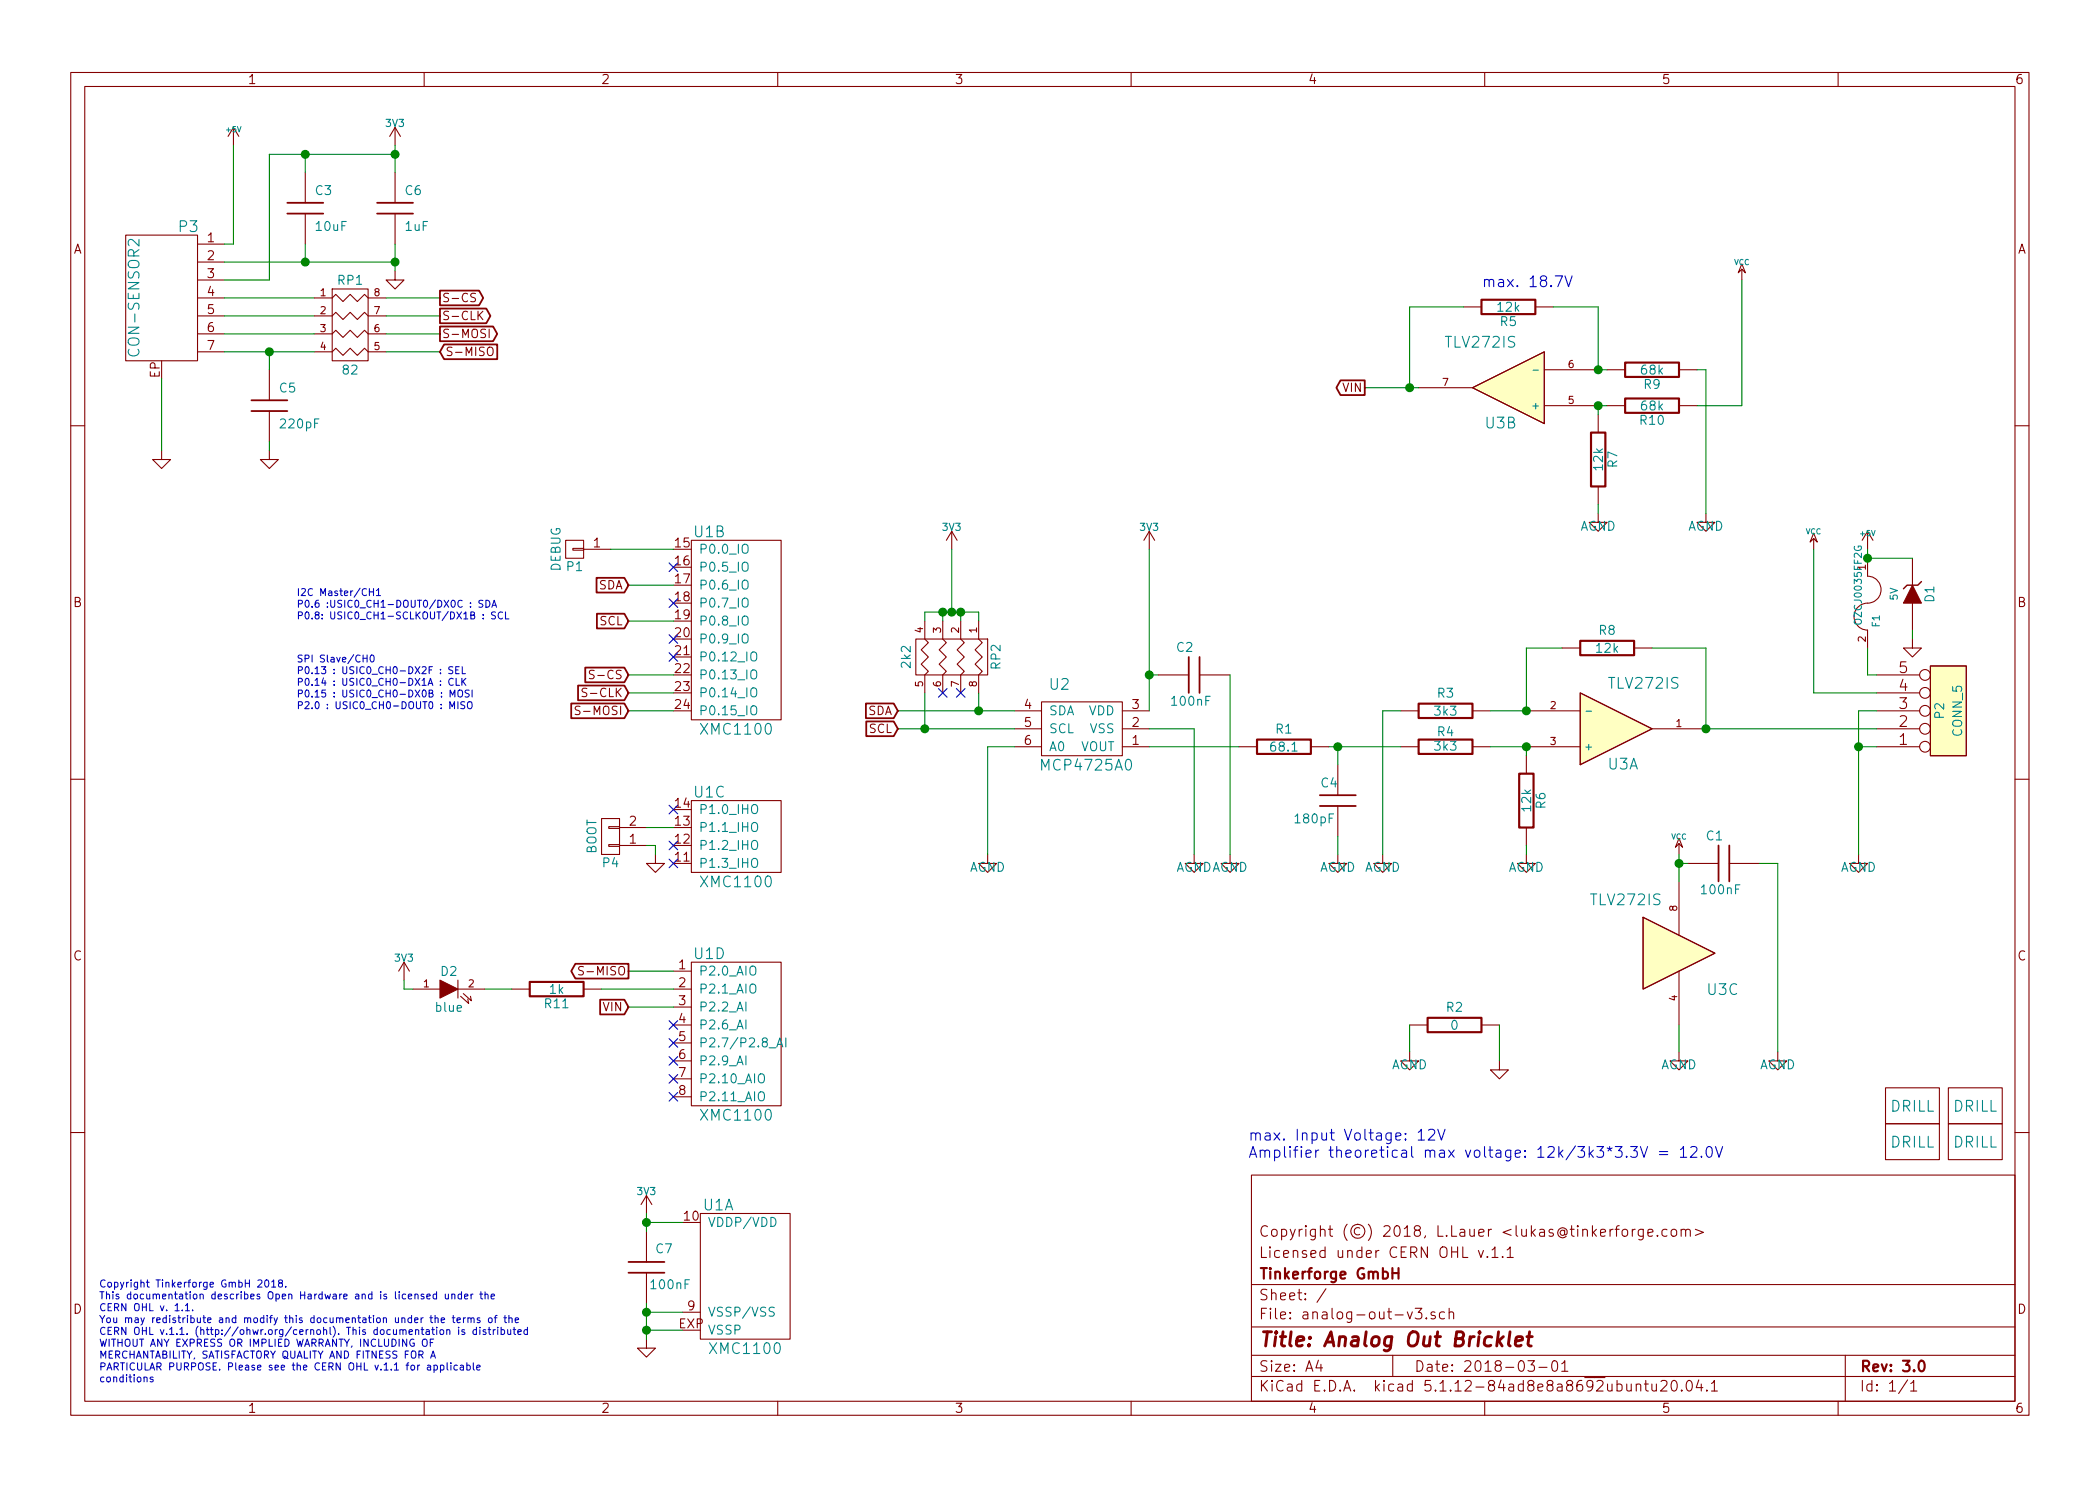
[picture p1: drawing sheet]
EESchema Schematic File Version 4
EELAYER 30 0
EELAYER END
$Descr A4 11693 8268
encoding utf-8
Sheet 1 1
Title "Analog Out Bricklet"
Date "2018-03-01"
Rev "3.0"
Comp "Tinkerforge GmbH"
Comment1 "Licensed under CERN OHL v.1.1"
Comment2 "Copyright (©) 2018, L.Lauer <lukas@tinkerforge.com>"
Comment3 ""
Comment4 ""
$EndDescr
$Comp
L tinkerforge:R R7
U 1 1
P 8900 2550
F 0 "R7" V 8980 2550 50  0000 C CNN
F 1 "12k" V 8900 2550 50  0000 C CNN
F 2 "kicad-libraries:R0603F" H 8900 2550 60  0001 C CNN
F 3 "" H 8900 2550 60  0001 C CNN
	1    8900 2550
	1    0    0    -1  
$EndComp
$Comp
L tinkerforge:R R10
U 1 1
P 9200 2250
F 0 "R10" V 9280 2250 50  0000 C CNN
F 1 "68k" V 9200 2250 50  0000 C CNN
F 2 "kicad-libraries:R0603F" H 9200 2250 60  0001 C CNN
F 3 "" H 9200 2250 60  0001 C CNN
	1    9200 2250
	0    1    1    0   
$EndComp
$Comp
L tinkerforge:C C2
U 1 1
P 6650 3750
F 0 "C2" V 6800 3750 50  0000 L CNN
F 1 "100nF" V 6500 3650 50  0000 L CNN
F 2 "kicad-libraries:C0603F" H 6650 3750 60  0001 C CNN
F 3 "" H 6650 3750 60  0001 C CNN
	1    6650 3750
	0    -1   -1   0   
$EndComp
Text GLabel 5000 3950 0    47   Input ~ 0
SDA
Text GLabel 5000 4050 0    47   Input ~ 0
SCL
$Comp
L tinkerforge:MCP4725 U2
U 1 1
P 6050 4050
F 0 "U2" H 5900 4300 60  0000 C CNN
F 1 "MCP4725A0" H 6050 3850 60  0000 C CNN
F 2 "kicad-libraries:SOT23-6" H 6050 4050 60  0001 C CNN
F 3 "" H 6050 4050 60  0001 C CNN
	1    6050 4050
	1    0    0    -1  
$EndComp
$Comp
L tinkerforge:+5V #PWR01
U 1 1
P 1300 800
F 0 "#PWR01" H 1300 890 20  0001 C CNN
F 1 "+5V" H 1300 890 30  0000 C CNN
F 2 "" H 1300 800 60  0001 C CNN
F 3 "" H 1300 800 60  0001 C CNN
	1    1300 800 
	1    0    0    -1  
$EndComp
$Comp
L tinkerforge:VCC #PWR02
U 1 1
P 10100 3050
F 0 "#PWR02" H 10100 3150 30  0001 C CNN
F 1 "VCC" H 10100 3150 30  0000 C CNN
F 2 "" H 10100 3050 60  0001 C CNN
F 3 "" H 10100 3050 60  0001 C CNN
	1    10100 3050
	-1   0    0    -1  
$EndComp
Text Notes 550  7700 0    40   ~ 0
Copyright Tinkerforge GmbH 2018.\nThis documentation describes Open Hardware and is licensed under the\nCERN OHL v. 1.1.\nYou may redistribute and modify this documentation under the terms of the\nCERN OHL v.1.1. (http://ohwr.org/cernohl). This documentation is distributed\nWITHOUT ANY EXPRESS OR IMPLIED WARRANTY, INCLUDING OF\nMERCHANTABILITY, SATISFACTORY QUALITY AND FITNESS FOR A\nPARTICULAR PURPOSE. Please see the CERN OHL v.1.1 for applicable\nconditions\n
$Comp
L tinkerforge:DRILL U4
U 1 1
P 10650 6150
F 0 "U4" H 10700 6200 60  0001 C CNN
F 1 "DRILL" H 10650 6150 60  0000 C CNN
F 2 "kicad-libraries:DRILL_NP" H 10650 6150 60  0001 C CNN
F 3 "" H 10650 6150 60  0001 C CNN
	1    10650 6150
	1    0    0    -1  
$EndComp
$Comp
L tinkerforge:DRILL U5
U 1 1
P 10650 6350
F 0 "U5" H 10700 6400 60  0001 C CNN
F 1 "DRILL" H 10650 6350 60  0000 C CNN
F 2 "kicad-libraries:DRILL_NP" H 10650 6350 60  0001 C CNN
F 3 "" H 10650 6350 60  0001 C CNN
	1    10650 6350
	1    0    0    -1  
$EndComp
$Comp
L tinkerforge:DRILL U7
U 1 1
P 11000 6350
F 0 "U7" H 11050 6400 60  0001 C CNN
F 1 "DRILL" H 11000 6350 60  0000 C CNN
F 2 "kicad-libraries:DRILL_NP" H 11000 6350 60  0001 C CNN
F 3 "" H 11000 6350 60  0001 C CNN
	1    11000 6350
	1    0    0    -1  
$EndComp
$Comp
L tinkerforge:DRILL U6
U 1 1
P 11000 6150
F 0 "U6" H 11050 6200 60  0001 C CNN
F 1 "DRILL" H 11000 6150 60  0000 C CNN
F 2 "kicad-libraries:DRILL_NP" H 11000 6150 60  0001 C CNN
F 3 "" H 11000 6150 60  0001 C CNN
	1    11000 6150
	1    0    0    -1  
$EndComp
Text GLabel 3500 3250 0    47   Input ~ 0
SDA
$Comp
L tinkerforge:VCC #PWR03
U 1 1
P 9350 4750
F 0 "#PWR03" H 9350 4850 30  0001 C CNN
F 1 "VCC" H 9350 4850 30  0000 C CNN
F 2 "" H 9350 4750 60  0001 C CNN
F 3 "" H 9350 4750 60  0001 C CNN
	1    9350 4750
	1    0    0    -1  
$EndComp
$Comp
L tinkerforge:GND #PWR04
U 1 1
P 900 2500
F 0 "#PWR04" H 900 2500 30  0001 C CNN
F 1 "GND" H 900 2430 30  0001 C CNN
F 2 "" H 900 2500 60  0001 C CNN
F 3 "" H 900 2500 60  0001 C CNN
	1    900  2500
	1    0    0    -1  
$EndComp
$Comp
L tinkerforge:3V3 #PWR05
U 1 1
P 2200 800
F 0 "#PWR05" H 2200 900 40  0001 C CNN
F 1 "3V3" H 2200 925 40  0000 C CNN
F 2 "" H 2200 800 60  0000 C CNN
F 3 "" H 2200 800 60  0000 C CNN
	1    2200 800 
	1    0    0    -1  
$EndComp
$Comp
L tinkerforge:3V3 #PWR06
U 1 1
P 6400 3050
F 0 "#PWR06" H 6400 3150 40  0001 C CNN
F 1 "3V3" H 6400 3175 40  0000 C CNN
F 2 "" H 6400 3050 60  0000 C CNN
F 3 "" H 6400 3050 60  0000 C CNN
	1    6400 3050
	1    0    0    -1  
$EndComp
$Comp
L tinkerforge:LM358 U3
U 1 1
P 9000 4050
F 0 "U3" H 8950 4250 60  0000 L CNN
F 1 "TLV272IS" H 8950 3800 60  0000 L CNN
F 2 "kicad-libraries:SOIC8" H 9000 4050 60  0001 C CNN
F 3 "" H 9000 4050 60  0000 C CNN
	1    9000 4050
	1    0    0    1   
$EndComp
$Comp
L tinkerforge:LM358 U3
U 2 1
P 8400 2150
F 0 "U3" H 8350 2350 60  0000 L CNN
F 1 "TLV272IS" H 8350 1900 60  0000 L CNN
F 2 "kicad-libraries:SOIC8" H 8400 2150 60  0001 C CNN
F 3 "" H 8400 2150 60  0000 C CNN
	2    8400 2150
	-1   0    0    1   
$EndComp
$Comp
L tinkerforge:R R4
U 1 1
P 8050 4150
F 0 "R4" V 8130 4150 50  0000 C CNN
F 1 "3k3" V 8050 4150 50  0000 C CNN
F 2 "kicad-libraries:R0603F" H 8050 4150 60  0001 C CNN
F 3 "" H 8050 4150 60  0001 C CNN
	1    8050 4150
	0    -1   -1   0   
$EndComp
$Comp
L tinkerforge:R R6
U 1 1
P 8500 4450
F 0 "R6" V 8580 4450 50  0000 C CNN
F 1 "12k" V 8500 4450 50  0000 C CNN
F 2 "kicad-libraries:R0603F" H 8500 4450 60  0001 C CNN
F 3 "" H 8500 4450 60  0001 C CNN
	1    8500 4450
	1    0    0    -1  
$EndComp
$Comp
L tinkerforge:R R3
U 1 1
P 8050 3950
F 0 "R3" V 7950 3950 50  0000 C CNN
F 1 "3k3" V 8050 3950 50  0000 C CNN
F 2 "kicad-libraries:R0603F" H 8050 3950 60  0001 C CNN
F 3 "" H 8050 3950 60  0001 C CNN
	1    8050 3950
	0    1    1    0   
$EndComp
$Comp
L tinkerforge:R R8
U 1 1
P 8950 3600
F 0 "R8" V 8850 3600 50  0000 C CNN
F 1 "12k" V 8950 3600 50  0000 C CNN
F 2 "kicad-libraries:R0603F" H 8950 3600 60  0001 C CNN
F 3 "" H 8950 3600 60  0001 C CNN
	1    8950 3600
	0    1    1    0   
$EndComp
$Comp
L tinkerforge:R R1
U 1 1
P 7150 4150
F 0 "R1" V 7050 4150 50  0000 C CNN
F 1 "68.1" V 7150 4150 50  0000 C CNN
F 2 "kicad-libraries:R0603F" H 7150 4150 60  0001 C CNN
F 3 "" H 7150 4150 60  0001 C CNN
	1    7150 4150
	0    1    1    0   
$EndComp
$Comp
L tinkerforge:C C4
U 1 1
P 7450 4450
F 0 "C4" H 7350 4550 50  0000 L CNN
F 1 "180pF" H 7200 4350 50  0000 L CNN
F 2 "kicad-libraries:C0603F" H 7450 4450 60  0001 C CNN
F 3 "" H 7450 4450 60  0001 C CNN
	1    7450 4450
	1    0    0    -1  
$EndComp
$Comp
L tinkerforge:AGND #PWR07
U 1 1
P 9350 5850
F 0 "#PWR07" H 9350 5850 40  0001 C CNN
F 1 "AGND" H 9350 5780 50  0000 C CNN
F 2 "" H 9350 5850 60  0000 C CNN
F 3 "" H 9350 5850 60  0000 C CNN
	1    9350 5850
	1    0    0    -1  
$EndComp
$Comp
L tinkerforge:AGND #PWR08
U 1 1
P 9900 5850
F 0 "#PWR08" H 9900 5850 40  0001 C CNN
F 1 "AGND" H 9900 5780 50  0000 C CNN
F 2 "" H 9900 5850 60  0000 C CNN
F 3 "" H 9900 5850 60  0000 C CNN
	1    9900 5850
	1    0    0    -1  
$EndComp
$Comp
L tinkerforge:+5V #PWR09
U 1 1
P 10400 3050
F 0 "#PWR09" H 10400 3140 20  0001 C CNN
F 1 "+5V" H 10400 3140 30  0000 C CNN
F 2 "" H 10400 3050 60  0001 C CNN
F 3 "" H 10400 3050 60  0001 C CNN
	1    10400 3050
	1    0    0    -1  
$EndComp
$Comp
L tinkerforge:AGND #PWR010
U 1 1
P 10350 4750
F 0 "#PWR010" H 10350 4750 40  0001 C CNN
F 1 "AGND" H 10350 4680 50  0000 C CNN
F 2 "" H 10350 4750 60  0000 C CNN
F 3 "" H 10350 4750 60  0000 C CNN
	1    10350 4750
	1    0    0    -1  
$EndComp
$Comp
L tinkerforge:AGND #PWR011
U 1 1
P 8500 4750
F 0 "#PWR011" H 8500 4750 40  0001 C CNN
F 1 "AGND" H 8500 4680 50  0000 C CNN
F 2 "" H 8500 4750 60  0000 C CNN
F 3 "" H 8500 4750 60  0000 C CNN
	1    8500 4750
	1    0    0    -1  
$EndComp
$Comp
L tinkerforge:AGND #PWR012
U 1 1
P 7450 4750
F 0 "#PWR012" H 7450 4750 40  0001 C CNN
F 1 "AGND" H 7450 4680 50  0000 C CNN
F 2 "" H 7450 4750 60  0000 C CNN
F 3 "" H 7450 4750 60  0000 C CNN
	1    7450 4750
	1    0    0    -1  
$EndComp
$Comp
L tinkerforge:AGND #PWR013
U 1 1
P 6650 4750
F 0 "#PWR013" H 6650 4750 40  0001 C CNN
F 1 "AGND" H 6650 4680 50  0000 C CNN
F 2 "" H 6650 4750 60  0000 C CNN
F 3 "" H 6650 4750 60  0000 C CNN
	1    6650 4750
	1    0    0    -1  
$EndComp
$Comp
L tinkerforge:AGND #PWR014
U 1 1
P 7850 5850
F 0 "#PWR014" H 7850 5850 40  0001 C CNN
F 1 "AGND" H 7850 5780 50  0000 C CNN
F 2 "" H 7850 5850 60  0000 C CNN
F 3 "" H 7850 5850 60  0000 C CNN
	1    7850 5850
	1    0    0    -1  
$EndComp
$Comp
L tinkerforge:GND #PWR015
U 1 1
P 8350 5900
F 0 "#PWR015" H 8350 5900 30  0001 C CNN
F 1 "GND" H 8350 5830 30  0001 C CNN
F 2 "" H 8350 5900 60  0001 C CNN
F 3 "" H 8350 5900 60  0001 C CNN
	1    8350 5900
	1    0    0    -1  
$EndComp
$Comp
L tinkerforge:R R2
U 1 1
P 8100 5700
F 0 "R2" V 8000 5700 50  0000 C CNN
F 1 "0" V 8100 5700 50  0000 C CNN
F 2 "kicad-libraries:R0603F" H 8100 5700 60  0001 C CNN
F 3 "" H 8100 5700 60  0001 C CNN
	1    8100 5700
	0    1    1    0   
$EndComp
$Comp
L tinkerforge:C C1
U 1 1
P 9600 4800
F 0 "C1" V 9750 4800 50  0000 L CNN
F 1 "100nF" V 9450 4700 50  0000 L CNN
F 2 "kicad-libraries:C0603F" H 9600 4800 60  0001 C CNN
F 3 "" H 9600 4800 60  0001 C CNN
	1    9600 4800
	0    -1   -1   0   
$EndComp
$Comp
L tinkerforge:VCC #PWR016
U 1 1
P 9700 1550
F 0 "#PWR016" H 9700 1650 30  0001 C CNN
F 1 "VCC" H 9700 1650 30  0000 C CNN
F 2 "" H 9700 1550 60  0001 C CNN
F 3 "" H 9700 1550 60  0001 C CNN
	1    9700 1550
	1    0    0    -1  
$EndComp
Text Notes 6950 6450 0    60   ~ 0
max. Input Voltage: 12V\nAmplifier theoretical max voltage: 12k/3k3*3.3V = 12.0V
Text Notes 8250 1600 0    60   ~ 0
max. 18.7V
Wire Wire Line
	5000 4050 5150 4050
Wire Wire Line
	5000 3950 5450 3950
Wire Wire Line
	8300 4150 8500 4150
Wire Wire Line
	8500 4150 8500 4200
Wire Wire Line
	8500 4750 8500 4700
Wire Wire Line
	8300 3950 8500 3950
Wire Wire Line
	8500 3950 8500 3600
Wire Wire Line
	8500 3600 8700 3600
Wire Wire Line
	9200 3600 9500 3600
Wire Wire Line
	9500 3600 9500 4050
Connection ~ 8500 4150
Connection ~ 8500 3950
Connection ~ 9500 4050
Wire Wire Line
	8350 5700 8350 5900
Wire Wire Line
	7850 5850 7850 5700
Wire Wire Line
	9350 4900 9350 4800
Wire Wire Line
	9400 4800 9350 4800
Connection ~ 9350 4800
Wire Wire Line
	9800 4800 9900 4800
Wire Wire Line
	9900 4800 9900 5850
Wire Wire Line
	9350 5700 9350 5850
Wire Wire Line
	9500 4050 10450 4050
Wire Wire Line
	7800 3950 7700 3950
Wire Wire Line
	7700 3950 7700 4750
$Comp
L tinkerforge:AGND #PWR017
U 1 1
P 7700 4750
F 0 "#PWR017" H 7700 4750 40  0001 C CNN
F 1 "AGND" H 7700 4680 50  0000 C CNN
F 2 "" H 7700 4750 60  0000 C CNN
F 3 "" H 7700 4750 60  0000 C CNN
	1    7700 4750
	1    0    0    -1  
$EndComp
$Comp
L tinkerforge:CONN_5 P2
U 1 1
P 10850 3950
F 0 "P2" V 10800 3950 50  0000 C CNN
F 1 "CONN_5" V 10900 3950 50  0000 C CNN
F 2 "kicad-libraries:AKL_5_5" H 10850 3950 60  0001 C CNN
F 3 "" H 10850 3950 60  0000 C CNN
	1    10850 3950
	1    0    0    1   
$EndComp
Wire Wire Line
	10100 3850 10450 3850
Wire Wire Line
	10400 3600 10400 3750
Wire Wire Line
	10400 3750 10450 3750
Wire Wire Line
	10450 4150 10350 4150
Wire Wire Line
	10350 3950 10350 4150
Wire Wire Line
	10450 3950 10350 3950
Connection ~ 10350 4150
Wire Wire Line
	10400 3100 10400 3050
$Comp
L tinkerforge:FUSE F1
U 1 1
P 10400 3350
F 0 "F1" H 10500 3400 40  0000 C CNN
F 1 "OZCJ0035FF2G" H 10300 3300 40  0000 C CNN
F 2 "kicad-libraries:F1206" H 10400 3350 60  0001 C CNN
F 3 "" H 10400 3350 60  0000 C CNN
	1    10400 3350
	0    1    1    0   
$EndComp
$Comp
L tinkerforge:ZENER D1
U 1 1
P 10650 3300
F 0 "D1" H 10650 3400 50  0000 C CNN
F 1 "5V" H 10650 3200 40  0000 C CNN
F 2 "kicad-libraries:MiniMelf" H 10650 3300 60  0001 C CNN
F 3 "" H 10650 3300 60  0000 C CNN
	1    10650 3300
	0    1    1    0   
$EndComp
Wire Wire Line
	10650 3550 10650 3500
Wire Wire Line
	10400 3100 10650 3100
Connection ~ 10400 3100
$Comp
L tinkerforge:GND #PWR018
U 1 1
P 10650 3550
F 0 "#PWR018" H 10650 3550 30  0001 C CNN
F 1 "GND" H 10650 3480 30  0001 C CNN
F 2 "" H 10650 3550 60  0001 C CNN
F 3 "" H 10650 3550 60  0001 C CNN
	1    10650 3550
	1    0    0    -1  
$EndComp
$Comp
L tinkerforge:AGND #PWR019
U 1 1
P 8900 2850
F 0 "#PWR019" H 8900 2850 40  0001 C CNN
F 1 "AGND" H 8900 2780 50  0000 C CNN
F 2 "" H 8900 2850 60  0000 C CNN
F 3 "" H 8900 2850 60  0000 C CNN
	1    8900 2850
	1    0    0    -1  
$EndComp
$Comp
L tinkerforge:R R9
U 1 1
P 9200 2050
F 0 "R9" V 9280 2050 50  0000 C CNN
F 1 "68k" V 9200 2050 50  0000 C CNN
F 2 "kicad-libraries:R0603F" H 9200 2050 60  0001 C CNN
F 3 "" H 9200 2050 60  0001 C CNN
	1    9200 2050
	0    1    1    0   
$EndComp
$Comp
L tinkerforge:R R5
U 1 1
P 8400 1700
F 0 "R5" V 8480 1700 50  0000 C CNN
F 1 "12k" V 8400 1700 50  0000 C CNN
F 2 "kicad-libraries:R0603F" H 8400 1700 60  0001 C CNN
F 3 "" H 8400 1700 60  0001 C CNN
	1    8400 1700
	0    1    1    0   
$EndComp
Wire Wire Line
	8650 1700 8900 1700
Wire Wire Line
	8900 1700 8900 2050
Wire Wire Line
	7850 1700 8150 1700
Wire Wire Line
	8900 2050 8950 2050
Wire Wire Line
	8900 2250 8950 2250
Wire Wire Line
	8900 2250 8900 2300
Wire Wire Line
	8900 2850 8900 2800
Connection ~ 8900 2250
Connection ~ 8900 2050
$Comp
L tinkerforge:AGND #PWR020
U 1 1
P 9500 2850
F 0 "#PWR020" H 9500 2850 40  0001 C CNN
F 1 "AGND" H 9500 2780 50  0000 C CNN
F 2 "" H 9500 2850 60  0000 C CNN
F 3 "" H 9500 2850 60  0000 C CNN
	1    9500 2850
	1    0    0    -1  
$EndComp
Wire Wire Line
	9450 2250 9700 2250
Wire Wire Line
	6400 4150 6900 4150
$Comp
L tinkerforge:AGND #PWR021
U 1 1
P 6850 4750
F 0 "#PWR021" H 6850 4750 40  0001 C CNN
F 1 "AGND" H 6850 4680 50  0000 C CNN
F 2 "" H 6850 4750 60  0000 C CNN
F 3 "" H 6850 4750 60  0000 C CNN
	1    6850 4750
	1    0    0    -1  
$EndComp
Wire Wire Line
	6400 4050 6650 4050
Wire Wire Line
	6850 3750 6850 4750
$Comp
L tinkerforge:LM358 U3
U 3 1
P 9350 5300
F 0 "U3" H 9500 5100 60  0000 L CNN
F 1 "TLV272IS" H 8850 5600 60  0000 L CNN
F 2 "kicad-libraries:SOIC8" H 9350 5300 60  0001 C CNN
F 3 "" H 9350 5300 60  0000 C CNN
	3    9350 5300
	1    0    0    -1  
$EndComp
$Comp
L tinkerforge:C C3
U 1 1
P 1700 1150
F 0 "C3" H 1750 1250 50  0000 L CNN
F 1 "10uF" H 1750 1050 50  0000 L CNN
F 2 "kicad-libraries:C0805" H 1700 1150 60  0001 C CNN
F 3 "" H 1700 1150 60  0001 C CNN
	1    1700 1150
	1    0    0    -1  
$EndComp
$Comp
L tinkerforge:CON-SENSOR2 P3
U 1 1
P 900 1650
F 0 "P3" H 750 2050 60  0000 C CNN
F 1 "CON-SENSOR2" V 1050 1650 60  0000 C CNN
F 2 "kicad-libraries:CON-SENSOR2" H 1000 1500 60  0001 C CNN
F 3 "" H 1000 1500 60  0000 C CNN
	1    900  1650
	-1   0    0    -1  
$EndComp
$Comp
L tinkerforge:C C6
U 1 1
P 2200 1150
F 0 "C6" H 2250 1250 50  0000 L CNN
F 1 "1uF" H 2250 1050 50  0000 L CNN
F 2 "kicad-libraries:C0603F" H 2200 1150 60  0001 C CNN
F 3 "" H 2200 1150 60  0001 C CNN
	1    2200 1150
	1    0    0    -1  
$EndComp
$Comp
L tinkerforge:R_PACK4 RP1
U 1 1
P 1950 2000
F 0 "RP1" H 1950 2450 50  0000 C CNN
F 1 "82" H 1950 1950 50  0000 C CNN
F 2 "kicad-libraries:4X0402" H 1950 2000 50  0001 C CNN
F 3 "" H 1950 2000 50  0000 C CNN
	1    1950 2000
	1    0    0    -1  
$EndComp
$Comp
L tinkerforge:C C5
U 1 1
P 1500 2250
F 0 "C5" H 1550 2350 50  0000 L CNN
F 1 "220pF" H 1550 2150 50  0000 L CNN
F 2 "kicad-libraries:C0402F" H 1500 2250 60  0001 C CNN
F 3 "" H 1500 2250 60  0001 C CNN
	1    1500 2250
	1    0    0    -1  
$EndComp
$Comp
L tinkerforge:GND #PWR022
U 1 1
P 2200 1500
F 0 "#PWR022" H 2200 1500 30  0001 C CNN
F 1 "GND" H 2200 1430 30  0001 C CNN
F 2 "" H 2200 1500 60  0001 C CNN
F 3 "" H 2200 1500 60  0001 C CNN
	1    2200 1500
	1    0    0    -1  
$EndComp
Text GLabel 2450 1650 2    47   Output ~ 0
S-CS
Text GLabel 2450 1750 2    47   Output ~ 0
S-CLK
Text GLabel 2450 1850 2    47   Output ~ 0
S-MOSI
Text GLabel 2450 1950 2    47   Input ~ 0
S-MISO
$Comp
L tinkerforge:GND #PWR023
U 1 1
P 1500 2500
F 0 "#PWR023" H 1500 2500 30  0001 C CNN
F 1 "GND" H 1500 2430 30  0001 C CNN
F 2 "" H 1500 2500 60  0001 C CNN
F 3 "" H 1500 2500 60  0001 C CNN
	1    1500 2500
	1    0    0    -1  
$EndComp
Wire Wire Line
	900  2100 900  2500
Wire Wire Line
	1500 2500 1500 2450
Wire Wire Line
	1250 1950 1500 1950
Wire Wire Line
	1500 2050 1500 1950
Connection ~ 1500 1950
Wire Wire Line
	1250 1850 1750 1850
Wire Wire Line
	1750 1750 1250 1750
Wire Wire Line
	1250 1650 1750 1650
Wire Wire Line
	2150 1650 2450 1650
Wire Wire Line
	2450 1750 2150 1750
Wire Wire Line
	2150 1850 2450 1850
Wire Wire Line
	2450 1950 2150 1950
Wire Wire Line
	2200 1500 2200 1450
Wire Wire Line
	1250 1450 1700 1450
Connection ~ 2200 1450
Wire Wire Line
	1700 1350 1700 1450
Connection ~ 1700 1450
Wire Wire Line
	1250 1550 1500 1550
Wire Wire Line
	1500 1550 1500 850 
Wire Wire Line
	1500 850  1700 850 
Wire Wire Line
	2200 800  2200 850 
Connection ~ 2200 850 
Wire Wire Line
	1700 950  1700 850 
Connection ~ 1700 850 
Wire Wire Line
	1300 800  1300 1350
Wire Wire Line
	1300 1350 1250 1350
Wire Wire Line
	10100 3050 10100 3850
Text GLabel 3500 3450 0    47   Input ~ 0
SCL
$Comp
L tinkerforge:XMC1XXX24 U1
U 1 1
P 4150 7100
F 0 "U1" H 4000 7500 60  0000 C CNN
F 1 "XMC1100" H 4150 6700 60  0000 C CNN
F 2 "kicad-libraries:QFN24-4x4mm-0.5mm" H 4300 7850 60  0001 C CNN
F 3 "" H 4300 7850 60  0000 C CNN
	1    4150 7100
	1    0    0    -1  
$EndComp
$Comp
L tinkerforge:XMC1XXX24 U1
U 3 1
P 4100 4650
F 0 "U1" H 3950 4900 60  0000 C CNN
F 1 "XMC1100" H 4100 4400 60  0000 C CNN
F 2 "kicad-libraries:QFN24-4x4mm-0.5mm" H 4250 5400 60  0001 C CNN
F 3 "" H 4250 5400 60  0000 C CNN
	3    4100 4650
	1    0    0    -1  
$EndComp
$Comp
L tinkerforge:XMC1XXX24 U1
U 4 1
P 4100 5750
F 0 "U1" H 3950 6200 60  0000 C CNN
F 1 "XMC1100" H 4100 5300 60  0000 C CNN
F 2 "kicad-libraries:QFN24-4x4mm-0.5mm" H 4250 6500 60  0001 C CNN
F 3 "" H 4250 6500 60  0000 C CNN
	4    4100 5750
	1    0    0    -1  
$EndComp
$Comp
L tinkerforge:XMC1XXX24 U1
U 2 1
P 4100 3500
F 0 "U1" H 3950 4050 60  0000 C CNN
F 1 "XMC1100" H 4100 2950 60  0000 C CNN
F 2 "kicad-libraries:QFN24-4x4mm-0.5mm" H 4250 4250 60  0001 C CNN
F 3 "" H 4250 4250 60  0000 C CNN
	2    4100 3500
	1    0    0    -1  
$EndComp
Text Notes 1650 3950 0    39   ~ 0
SPI Slave/CH0\nP0.13 : USIC0_CH0-DX2F : SEL\nP0.14 : USIC0_CH0-DX1A : CLK\nP0.15 : USIC0_CH0-DX0B : MOSI\nP2.0 : USIC0_CH0-DOUT0 : MISO
Text Notes 1650 3450 0    39   ~ 0
I2C Master/CH1\nP0.6 :USIC0_CH1-DOUT0/DX0C : SDA\nP0.8: USIC0_CH1-SCLKOUT/DX1B : SCL
Text GLabel 3500 3750 0    47   Input ~ 0
S-CS
Text GLabel 3500 3850 0    47   Input ~ 0
S-CLK
Text GLabel 3500 3950 0    47   Input ~ 0
S-MOSI
Text GLabel 3500 5400 0    47   Output ~ 0
S-MISO
Wire Wire Line
	3500 3250 3750 3250
Wire Wire Line
	3500 3450 3750 3450
Wire Wire Line
	3500 3750 3750 3750
Wire Wire Line
	3750 3850 3500 3850
Wire Wire Line
	3500 3950 3750 3950
Wire Wire Line
	3500 5400 3750 5400
NoConn ~ 3750 4800
NoConn ~ 3750 4700
NoConn ~ 3750 4500
NoConn ~ 3750 3150
NoConn ~ 3750 3650
$Comp
L tinkerforge:CONN_01X01 P1
U 1 1
P 3200 3050
F 0 "P1" H 3200 3150 50  0000 C CNN
F 1 "DEBUG" V 3300 3050 50  0000 C CNN
F 2 "kicad-libraries:DEBUG_PAD" H 3200 3050 50  0001 C CNN
F 3 "" H 3200 3050 50  0000 C CNN
	1    3200 3050
	-1   0    0    1   
$EndComp
Wire Wire Line
	3400 3050 3750 3050
$Comp
L tinkerforge:C C7
U 1 1
P 3600 7050
F 0 "C7" H 3450 6950 50  0000 L CNN
F 1 "100nF" H 3350 7150 50  0000 L CNN
F 2 "kicad-libraries:C0603F" H 3600 7050 60  0001 C CNN
F 3 "" H 3600 7050 60  0001 C CNN
	1    3600 7050
	-1   0    0    1   
$EndComp
$Comp
L tinkerforge:3V3 #PWR024
U 1 1
P 3600 6750
F 0 "#PWR024" H 3600 6850 40  0001 C CNN
F 1 "3V3" H 3600 6875 40  0000 C CNN
F 2 "" H 3600 6750 60  0000 C CNN
F 3 "" H 3600 6750 60  0000 C CNN
	1    3600 6750
	1    0    0    -1  
$EndComp
$Comp
L tinkerforge:GND #PWR025
U 1 1
P 3600 7450
F 0 "#PWR025" H 3600 7450 30  0001 C CNN
F 1 "GND" H 3600 7380 30  0001 C CNN
F 2 "" H 3600 7450 60  0001 C CNN
F 3 "" H 3600 7450 60  0001 C CNN
	1    3600 7450
	1    0    0    -1  
$EndComp
Wire Wire Line
	3600 7250 3600 7300
Wire Wire Line
	3800 7400 3600 7400
Connection ~ 3600 7400
Wire Wire Line
	3800 7300 3600 7300
Connection ~ 3600 7300
Wire Wire Line
	3600 6850 3600 6800
Wire Wire Line
	3800 6800 3600 6800
Connection ~ 3600 6800
$Comp
L tinkerforge:CONN_01X02 P4
U 1 1
P 3400 4650
F 0 "P4" H 3400 4800 50  0000 C CNN
F 1 "BOOT" V 3500 4650 50  0000 C CNN
F 2 "kicad-libraries:SolderJumper" H 3400 4650 50  0001 C CNN
F 3 "" H 3400 4650 50  0000 C CNN
	1    3400 4650
	-1   0    0    1   
$EndComp
$Comp
L tinkerforge:GND #PWR026
U 1 1
P 3650 4750
F 0 "#PWR026" H 3650 4750 30  0001 C CNN
F 1 "GND" H 3650 4680 30  0001 C CNN
F 2 "" H 3650 4750 60  0001 C CNN
F 3 "" H 3650 4750 60  0001 C CNN
	1    3650 4750
	1    0    0    -1  
$EndComp
$Comp
L tinkerforge:R R11
U 1 1
P 3100 5500
F 0 "R11" V 3180 5500 50  0000 C CNN
F 1 "1k" V 3100 5500 50  0000 C CNN
F 2 "kicad-libraries:R0603F" H 3100 5500 60  0001 C CNN
F 3 "" H 3100 5500 60  0000 C CNN
	1    3100 5500
	0    1    1    0   
$EndComp
$Comp
L tinkerforge:LED D2
U 1 1
P 2500 5500
F 0 "D2" H 2500 5600 50  0000 C CNN
F 1 "blue" H 2500 5400 50  0000 C CNN
F 2 "kicad-libraries:D0603F" H 2500 5500 50  0001 C CNN
F 3 "" H 2500 5500 50  0000 C CNN
	1    2500 5500
	1    0    0    -1  
$EndComp
$Comp
L tinkerforge:3V3 #PWR027
U 1 1
P 2250 5450
F 0 "#PWR027" H 2250 5550 40  0001 C CNN
F 1 "3V3" H 2250 5575 40  0000 C CNN
F 2 "" H 2250 5450 60  0000 C CNN
F 3 "" H 2250 5450 60  0000 C CNN
	1    2250 5450
	1    0    0    -1  
$EndComp
Wire Wire Line
	2250 5500 2250 5450
Wire Wire Line
	2300 5500 2250 5500
Wire Wire Line
	2700 5500 2850 5500
Wire Wire Line
	7850 1700 7850 2150
Wire Wire Line
	7600 2150 7850 2150
Connection ~ 7850 2150
Text GLabel 7600 2150 0    47   Output ~ 0
VIN
Text GLabel 3500 5600 0    47   Input ~ 0
VIN
NoConn ~ 3750 5800
NoConn ~ 3750 5900
NoConn ~ 3750 6100
Wire Wire Line
	5650 4150 5500 4150
Wire Wire Line
	5500 4150 5500 4750
$Comp
L tinkerforge:AGND #PWR028
U 1 1
P 5500 4750
F 0 "#PWR028" H 5500 4750 40  0001 C CNN
F 1 "AGND" H 5500 4680 50  0000 C CNN
F 2 "" H 5500 4750 60  0000 C CNN
F 3 "" H 5500 4750 60  0000 C CNN
	1    5500 4750
	1    0    0    -1  
$EndComp
NoConn ~ 3750 3350
$Comp
L tinkerforge:R_PACK4 RP2
U 1 1
P 5100 3650
F 0 "RP2" H 5100 4100 50  0000 C CNN
F 1 "2k2" H 5100 3600 50  0000 C CNN
F 2 "kicad-libraries:4X0603" H 5100 3650 50  0001 C CNN
F 3 "" H 5100 3650 50  0000 C CNN
	1    5100 3650
	0    1    1    0   
$EndComp
Wire Wire Line
	5150 3450 5150 3400
Wire Wire Line
	5150 3400 5250 3400
Wire Wire Line
	5450 3400 5450 3450
Wire Wire Line
	5350 3450 5350 3400
Connection ~ 5350 3400
Wire Wire Line
	5250 3450 5250 3400
Connection ~ 5250 3400
Wire Wire Line
	5300 3050 5300 3400
Connection ~ 5300 3400
$Comp
L tinkerforge:3V3 #PWR029
U 1 1
P 5300 3050
F 0 "#PWR029" H 5300 3150 40  0001 C CNN
F 1 "3V3" H 5300 3175 40  0000 C CNN
F 2 "" H 5300 3050 60  0000 C CNN
F 3 "" H 5300 3050 60  0000 C CNN
	1    5300 3050
	1    0    0    -1  
$EndComp
Wire Wire Line
	5150 3850 5150 4050
Connection ~ 5150 4050
Wire Wire Line
	5450 3850 5450 3950
Connection ~ 5450 3950
NoConn ~ 5250 3850
NoConn ~ 5350 3850
NoConn ~ 3750 5700
Wire Wire Line
	3750 4600 3600 4600
Wire Wire Line
	3600 4700 3650 4700
Wire Wire Line
	3650 4700 3650 4750
Wire Wire Line
	6650 4050 6650 4750
Wire Wire Line
	7400 4150 7450 4150
Wire Wire Line
	7450 4250 7450 4150
Connection ~ 7450 4150
Wire Wire Line
	7450 4650 7450 4750
Wire Wire Line
	6400 3050 6400 3750
Wire Wire Line
	6400 3750 6450 3750
Connection ~ 6400 3750
Wire Wire Line
	9450 2050 9500 2050
Wire Wire Line
	9500 2050 9500 2850
Wire Wire Line
	9700 2250 9700 1550
Wire Wire Line
	3750 5500 3350 5500
Wire Wire Line
	3500 5600 3750 5600
NoConn ~ 3750 6000
NoConn ~ 3750 3550
Wire Wire Line
	9350 4800 9350 4750
Wire Wire Line
	10350 4150 10350 4750
Wire Wire Line
	1500 1950 1750 1950
Wire Wire Line
	2200 1450 2200 1350
Wire Wire Line
	1700 1450 2200 1450
Wire Wire Line
	2200 850  2200 950 
Wire Wire Line
	1700 850  2200 850 
Wire Wire Line
	3600 7400 3600 7450
Wire Wire Line
	3600 7300 3600 7400
Wire Wire Line
	3600 6800 3600 6750
Wire Wire Line
	7850 2150 7900 2150
Wire Wire Line
	5350 3400 5450 3400
Wire Wire Line
	5250 3400 5300 3400
Wire Wire Line
	5300 3400 5350 3400
Wire Wire Line
	5150 4050 5650 4050
Wire Wire Line
	5450 3950 5650 3950
Wire Wire Line
	7450 4150 7800 4150
Wire Wire Line
	6400 3750 6400 3950
$EndSCHEMATC
